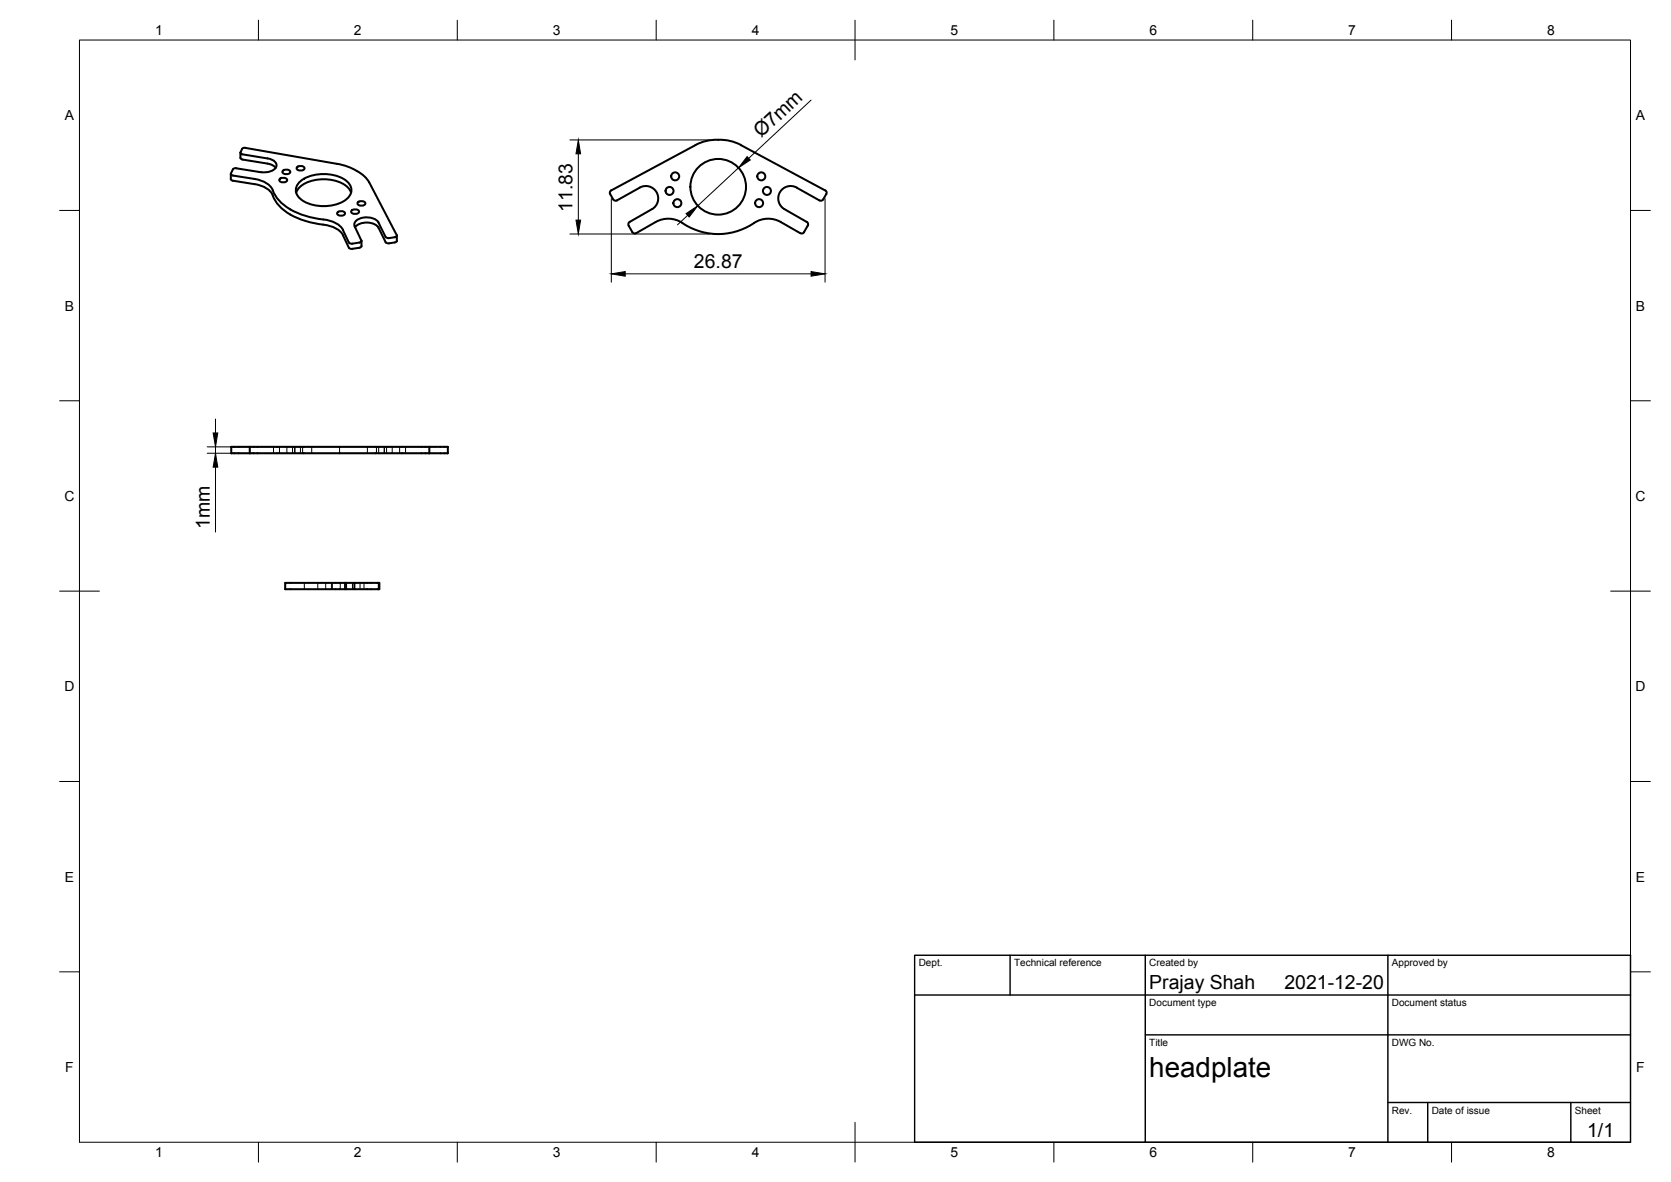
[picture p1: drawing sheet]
<svg xmlns="http://www.w3.org/2000/svg" width="420mm" height="297mm" viewBox="0 0 420 297" stroke-linecap="round" stroke-linejoin="round" font-family="sans-serif">
<!-- layer: Visible -->
<g fill="none" stroke="#000" stroke-width=".51">
<path d="M60.5 38.4v1.3l.2 .3 7.1 1.2 .9 .4 .6 .6M58 43.7v1.3l.6 .4M58.5 45.4l5.5 .9a5.4 5.4 0 0 1 4.9 3.5 12.9 12.9 0 0 0 8.4 5.9l4 .8M58.5 44.1l5.5 .9a5.4 5.4 0 0 1 4.9 3.5 13.4 13.4 0 0 0 9.3 6.1l3.1 .6M59.4 42.3l6.3 1M59.4 42.3l-.7 .1-.6 1.2v.2l.5 .3M65.7 43.3a3.2 3.2 0 0 0 3.8-1.7 2.23 2.23 0 0 0-2.2-1.8l-6.3-1-.5-.3v-.2l.4-1 .8-.1 23 4a12.6 12.6 0 0 1 7.8 4.2l7.3 13.9-.4 .3-1.6 .2-.9-.3M70.3 45l.9-.3a.73 .73 0 0 1 .9 .8l-.9 .3a.73 .73 0 0 1-.9-.8zM71.1 43l.9-.4a.73 .73 0 0 1 .9 .8l-.9 .4a.73 .73 0 0 1-.9-.8zM74.5 48.4a6.3 6.3 0 0 1 5.8-3.3 9.2 9.2 0 0 1 7.3 2.1l.7 1.2M74.6 42.1l1-.4a.73 .73 0 0 1 .9 .8l-.9 .4a.73 .73 0 0 1-1-.8zM75.6 45.5a10.4 10.4 0 0 1 11.5 0 2.74 2.74 0 0 1 0 4.6 10.4 10.4 0 0 1-11.5 0 2.74 2.74 0 0 1 0-4.6z"/>
<path d="M81.3 55.2a6.1 6.1 0 0 1 5 2.6l1.4 3.1M81.3 56.5a6.1 6.1 0 0 1 5 2.6M84.8 53.4l1-.3a.73 .73 0 0 1 .9 .8l-.9 .3a.73 .73 0 0 1-1-.8zM86.2 59.1l1.5 3.2 .4 .2 2.6-.3 .2-.4v-1.2M88.4 53l.9-.4a.73 .73 0 0 1 .9 .8l-.9 .4a.73 .73 0 0 1-.9-.8zM89.2 56.8l1.7 3.9-.5 .3-1.8 .2-.9-.3M89.2 56.8a1.67 1.67 0 0 1 1.5-2 4 4 0 0 1 4.5 1.1l1.8 3.7M89.3 57.1a4.1 4.1 0 0 1 5.9 .1l1.8 3.7M89.9 50.9l1-.4a.73 .73 0 0 1 .9 .8l-.9 .4a.73 .73 0 0 1-1-.8zM99.8 59.2v1.3M164 52.5l-5.7 3.2a.72 .72 0 0 0-.2 1l.9 1.6a.71 .71 0 0 0 1 .3l4.8-2.8M164.9 55.8a6.4 6.4 0 0 1 6.7 .2"/>
<path d="M171.6 56.1a16.2 16.2 0 0 0 18.7-.5 6.4 6.4 0 0 1 6 .2l4.9 2.8a.71 .71 0 0 0 1-.3M207.5 47.8l-21.2-11.4a13 13 0 0 0-11.4 .1l-21.2 11.3-.3 .3v.5l.8 1.5a.7 .7 0 0 0 .9 .3l5.8-3.3a3.1 3.1 0 0 1 4.2 1.2 3.1 3.1 0 0 1-1.1 4.2M207.5 47.8l.3 .5v.3l-.8 1.5a.71 .71 0 0 1-1 .3l-5.7-3.2a3.1 3.1 0 0 0-4.2 1.1 3.1 3.1 0 0 0 1.1 4.2l5.6 3.3a.67 .67 0 0 1 .3 .9l-.9 1.6M99.8 60.5l-.3 .3-1.7 .4-.9-.3M62.8 113.9h45.1M62.8 112.3h45.1M62.8 112.3h-4.7v1.6h4.7M62.8 112.3v1.6M107.9 112.3h4.7v1.6h-4.7M107.9 112.3v1.6M87 146.5h2.1M87 146.5h-15.3v1.6h15.3"/>
<path d="M87 146.5v1.6M89.1 148.1h6.1M95.2 146.5h-6.1v1.6h-2.1M95.2 146.5h.2v1.6h-.2M95.2 146.5v1.6"/>
<circle cx="168.3" cy="48" r="1.01"/>
<circle cx="169.8" cy="44.3" r="1.01"/>
<circle cx="170.3" cy="51.1" r="1.01"/>
<circle cx="180.6" cy="46.9" r="7"/>
<circle cx="190.9" cy="51.1" r="1.01"/>
<circle cx="191.4" cy="44.3" r="1.01"/>
<circle cx="192.8" cy="48" r="1.01"/>
</g>
<!-- layer: Hidden -->
<g fill="none" stroke="#000" stroke-width=".25">
<path d="M68.8 112.3v1.6M70.3 112.3v1.6M72.1 112.3v1.6M73.6 112.3v1.6M74.1 112.3v1.6M75.5 112.3v1.6M76.1 112.3v1.6M78.4 112.3v1.6M85.4 112.3v1.6M92.4 112.3v1.6M94.7 112.3v1.6M95.2 112.3v1.6"/>
<path d="M96.6 112.3v1.6M97.2 112.3v1.6M98.6 112.3v1.6M100.5 112.3v1.6M102 112.3v1.6M71.7 146.5v1.6M76.5 146.5v1.6M79.9 146.5v1.6M81.9 146.5v1.6M83.3 146.5v1.6M83.6 146.5v1.6M85.6 146.5v1.6"/>
<path d="M86.6 146.5v1.6M88.6 146.5v1.6M90.5 146.5v1.6M91.5 146.5v1.6"/>
</g>
<!-- layer: Border -->
<g fill="none" stroke="#000" stroke-width=".25">
<path d="M20 10.1h390v276.9h-390zM65 5.1v5M115 5.1v5M165 5.1v5M215 5.1v10M265 5.1v5M315 5.1v5M365 5.1v5M15 52.9h5M410 52.9h5M15 100.7h5M410 100.7h5"/>
<path d="M15 148.6h10M405 148.6h10M15 196.4h5M410 196.4h5M15 244.2h5M410 244.2h5M65 287v5M115 287v5M165 287v5M215 282.1v9.9M265 287v5M315 287v5"/>
<path d="M365 287v5"/>
</g>
<!-- layer: TitleBlock -->
<path d="M230 240.1h180v46.9h-180zM230 250h180M254 240.1v9.9M288 240.1v46.9M349 240.1v46.9M288 260.1h122M349 277.1h61M359 277.1v9.9M395 277.1v9.9" fill="none" stroke="#000" stroke-width=".36"/>
<!-- layer: Dimensions -->
<g fill="none" stroke="#000" stroke-width=".25">
<path d="M143.3 35.2h35.2M145.4 38.7v16.6M203.9 25.2l-15.6 14.6M143.3 58.8h35.2M153.7 49.9v21M172.9 54.1l-2.6 2.4M185.7 42.2l-10.2 9.5M207.5 49.9v21M157.2 68.8h46.7M52.1 112.3h57.6M52.1 113.9h57.6M54.2 105.3v3.5"/>
<path d="M54.2 112.3v1.6M54.2 117.4v16.3"/>
</g>
<path d="M145.4 35.2l.6 3.5h-1.2zM187.9 39.4l.8 .8-3 2zM144.8 55.3h1.2l-.6 3.5zM172.5 53.7l3-2-2.2 2.8zM153.7 68.8l3.5-.6v1.2zM203.9 68.2l3.6 .6-3.6 .6zM53.6 108.8h1.2l-.6 3.5zM54.2 113.9l.6 3.5h-1.2z" fill="#000" stroke="#000" stroke-width=".25"/>
<text font-size="7" x="289" y="270.6">headplate</text>
<g font-size="4.9">
<text x="191.4" y="34.8" transform="rotate(-43 191.4 34.8)">Ø7mm</text>
<text x="144" y="53.3" transform="rotate(-90 144 53.3)">11.83</text>
<text x="174.5" y="67.4">26.87</text>
<text x="52.8" y="132.8" transform="rotate(-90 52.8 132.8)">1mm</text>
<text x="289" y="248.5">Prajay Shah</text>
<text x="323" y="248.5">2021-12-20</text>
<text x="399.1" y="285.7">1/1</text>
</g>
<g font-size="3.5">
<text x="39" y="8.8">1</text>
<text x="89" y="8.8">2</text>
<text x="139" y="8.8">3</text>
<text x="189" y="8.8">4</text>
<text x="239" y="8.8">5</text>
<text x="289" y="8.8">6</text>
<text x="339" y="8.8">7</text>
<text x="389" y="8.8">8</text>
<text x="16.3" y="30.2">A</text>
<text x="411.3" y="30.2">A</text>
<text x="16.3" y="78">B</text>
<text x="411.3" y="78">B</text>
<text x="16.2" y="125.9">C</text>
<text x="411.2" y="125.9">C</text>
<text x="16.2" y="173.7">D</text>
<text x="411.2" y="173.7">D</text>
<text x="16.3" y="221.6">E</text>
<text x="411.3" y="221.6">E</text>
<text x="16.4" y="269.4">F</text>
<text x="411.4" y="269.4">F</text>
<text x="39" y="290.8">1</text>
<text x="89" y="290.8">2</text>
<text x="139" y="290.8">3</text>
<text x="189" y="290.8">4</text>
<text x="239" y="290.8">5</text>
<text x="289" y="290.8">6</text>
<text x="339" y="290.8">7</text>
<text x="389" y="290.8">8</text>
</g>
<g font-size="2.5">
<text x="231" y="242.9">Dept.</text>
<text x="255" y="242.9">Technical reference</text>
<text x="289" y="242.9">Created by</text>
<text x="350" y="242.9">Approved by</text>
<text x="289" y="252.8">Document type</text>
<text x="350" y="252.8">Document status</text>
<text x="289" y="262.9">Title</text>
<text x="350" y="262.9">DWG No.</text>
<text x="350" y="279.9">Rev.</text>
<text x="360" y="279.9">Date of issue</text>
<text x="396" y="279.9">Sheet</text>
</g>
</svg>
